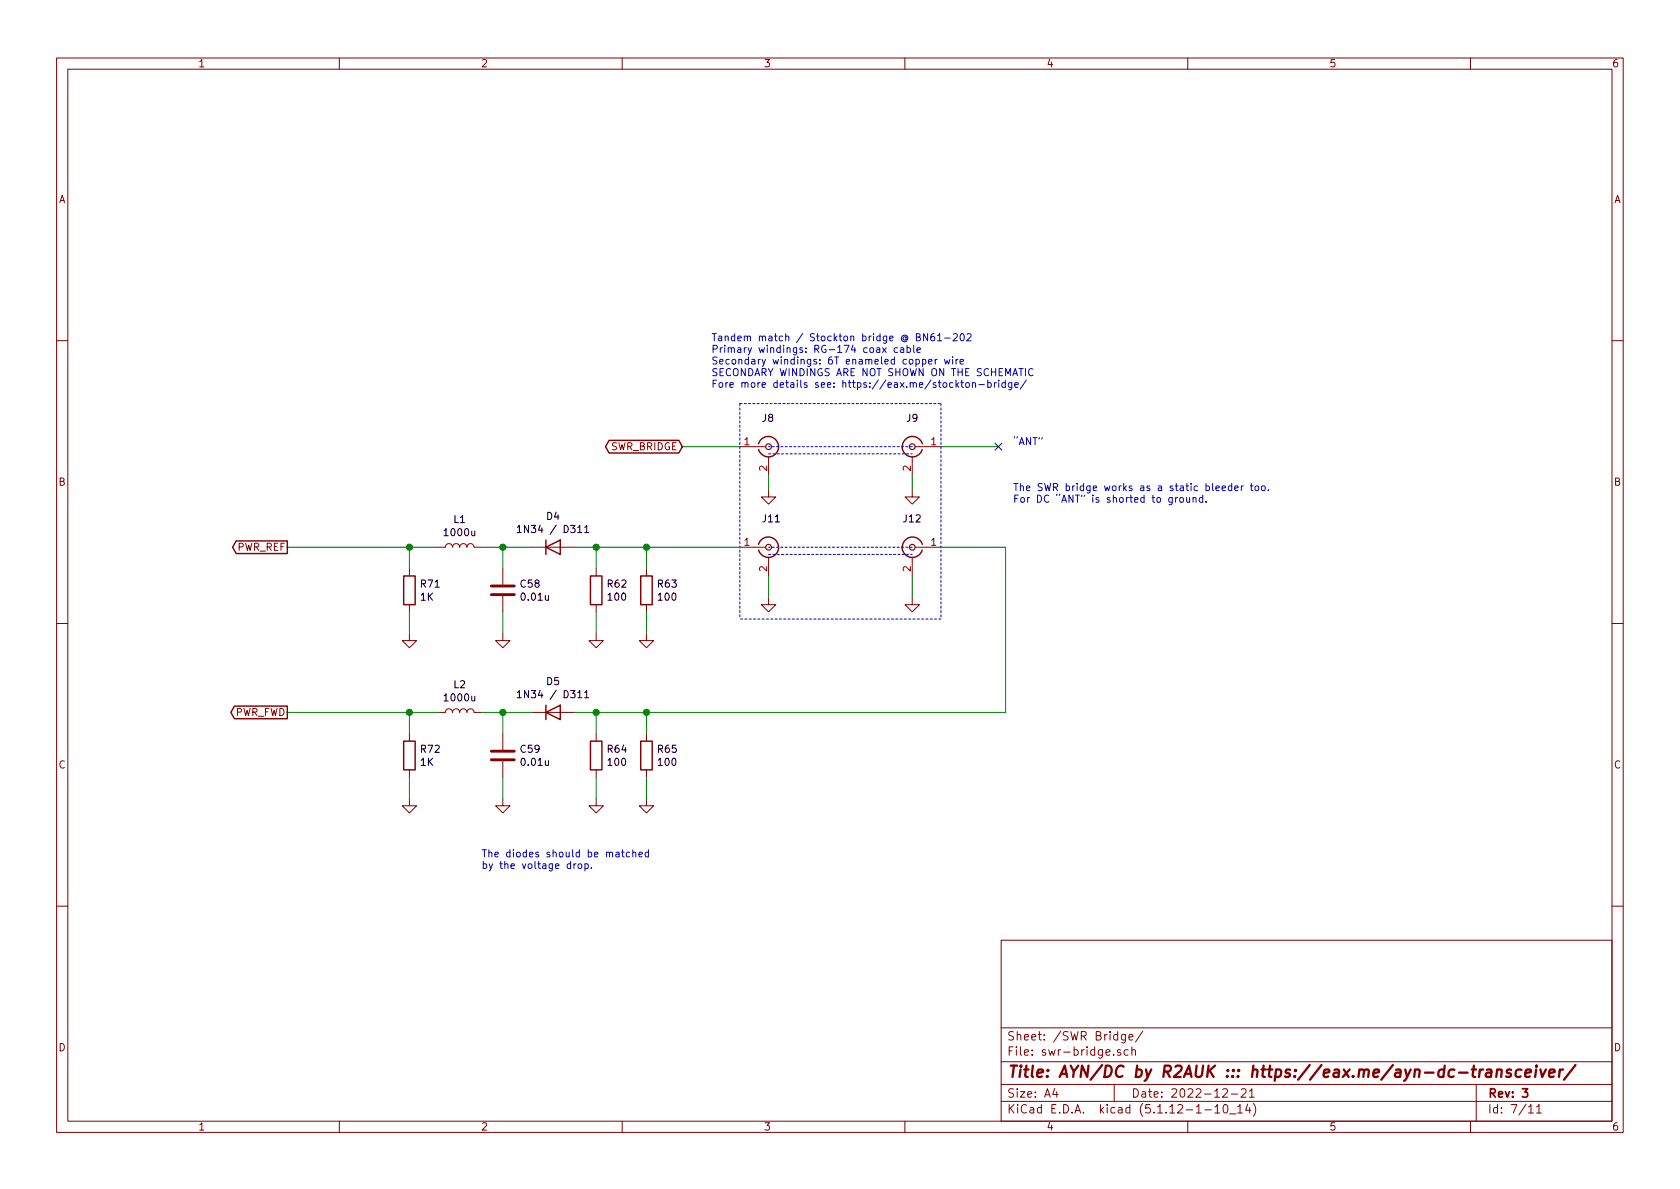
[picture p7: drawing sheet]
EESchema Schematic File Version 4
EELAYER 30 0
EELAYER END
$Descr A4 11693 8268
encoding utf-8
Sheet 7 11
Title "AYN/DC by R2AUK ::: https://eax.me/ayn-dc-transceiver/"
Date "2022-12-21"
Rev "3"
Comp ""
Comment1 ""
Comment2 ""
Comment3 ""
Comment4 ""
$EndDescr
Text Notes 7050 3100 0    50   ~ 0
“ANT”
Text GLabel 4750 3100 0    50   BiDi ~ 0
SWR_BRIDGE
Text Notes 7050 3500 0    50   ~ 0
The SWR bridge works as a static bleeder too.\nFor DC “ANT” is shorted to ground.
$Comp
L Connector:Conn_Coaxial J9
U 1 1
P 6350 3100
F 0 "J9" H 6350 3300 50  0000 C CNN
F 1 "Conn_Coaxial" H 6450 2984 50  0001 L CNN
F 2 "Connector_PinSocket_2.54mm:PinSocket_1x02_P2.54mm_Vertical" H 6350 3100 50  0001 C CNN
F 3 " ~" H 6350 3100 50  0001 C CNN
	1    6350 3100
	-1   0    0    -1  
$EndComp
$Comp
L Connector:Conn_Coaxial J8
U 1 1
P 5350 3100
F 0 "J8" H 5300 3300 50  0000 L CNN
F 1 "Conn_Coaxial" H 5450 2984 50  0001 L CNN
F 2 "Connector_PinSocket_2.54mm:PinSocket_1x02_P2.54mm_Vertical" H 5350 3100 50  0001 C CNN
F 3 " ~" H 5350 3100 50  0001 C CNN
	1    5350 3100
	1    0    0    -1  
$EndComp
$Comp
L Connector:Conn_Coaxial J12
U 1 1
P 6350 3800
F 0 "J12" H 6350 4000 50  0000 C CNN
F 1 "Conn_Coaxial" H 6450 3684 50  0001 L CNN
F 2 "Connector_PinSocket_2.54mm:PinSocket_1x02_P2.54mm_Vertical" H 6350 3800 50  0001 C CNN
F 3 " ~" H 6350 3800 50  0001 C CNN
	1    6350 3800
	-1   0    0    -1  
$EndComp
$Comp
L Connector:Conn_Coaxial J11
U 1 1
P 5350 3800
F 0 "J11" H 5300 4000 50  0000 L CNN
F 1 "Conn_Coaxial" H 5450 3684 50  0001 L CNN
F 2 "Connector_PinSocket_2.54mm:PinSocket_1x02_P2.54mm_Vertical" H 5350 3800 50  0001 C CNN
F 3 " ~" H 5350 3800 50  0001 C CNN
	1    5350 3800
	1    0    0    -1  
$EndComp
Wire Notes Line
	6350 3100 5350 3100
Wire Notes Line
	5350 3150 6350 3150
$Comp
L power:GND #PWR?
U 1 1
P 5350 3400
AR Path="/63B284D6" Ref="#PWR?"  Part="1" 
AR Path="/639CF678/63B284D6" Ref="#PWR0100"  Part="1" 
F 0 "#PWR0100" H 5350 3150 50  0001 C CNN
F 1 "GND" H 5355 3227 50  0001 C CNN
F 2 "" H 5350 3400 50  0001 C CNN
F 3 "" H 5350 3400 50  0001 C CNN
	1    5350 3400
	1    0    0    -1  
$EndComp
$Comp
L power:GND #PWR?
U 1 1
P 6350 4150
AR Path="/63B28B93" Ref="#PWR?"  Part="1" 
AR Path="/639CF678/63B28B93" Ref="#PWR0102"  Part="1" 
F 0 "#PWR0102" H 6350 3900 50  0001 C CNN
F 1 "GND" H 6355 3977 50  0001 C CNN
F 2 "" H 6350 4150 50  0001 C CNN
F 3 "" H 6350 4150 50  0001 C CNN
	1    6350 4150
	1    0    0    -1  
$EndComp
Wire Wire Line
	5350 3400 5350 3300
Wire Wire Line
	6550 3100 6950 3100
Wire Wire Line
	4750 3100 5150 3100
Text Notes 4950 2700 0    50   ~ 0
Tandem match / Stockton bridge @ BN61-202\nPrimary windings: RG-174 coax cable\nSecondary windings: 6T enameled copper wire\nSECONDARY WINDINGS ARE NOT SHOWN ON THE SCHEMATIC\nFore more details see: https://eax.me/stockton-bridge/
Wire Wire Line
	6550 3800 7000 3800
Wire Wire Line
	7000 3800 7000 4950
$Comp
L Device:R R?
U 1 1
P 4500 4100
AR Path="/6376AB9B/63B326F4" Ref="R?"  Part="1" 
AR Path="/638B3032/63B326F4" Ref="R?"  Part="1" 
AR Path="/63A3545E/63B326F4" Ref="R?"  Part="1" 
AR Path="/63701EE5/63B326F4" Ref="R?"  Part="1" 
AR Path="/639CF678/63B326F4" Ref="R63"  Part="1" 
F 0 "R63" H 4570 4146 50  0000 L CNN
F 1 "100" H 4570 4055 50  0000 L CNN
F 2 "Resistor_SMD:R_0805_2012Metric_Pad1.15x1.40mm_HandSolder" V 4430 4100 50  0001 C CNN
F 3 "~" H 4500 4100 50  0001 C CNN
	1    4500 4100
	1    0    0    -1  
$EndComp
$Comp
L power:GND #PWR?
U 1 1
P 4500 4400
AR Path="/63B32EF1" Ref="#PWR?"  Part="1" 
AR Path="/639CF678/63B32EF1" Ref="#PWR0107"  Part="1" 
F 0 "#PWR0107" H 4500 4150 50  0001 C CNN
F 1 "GND" H 4505 4227 50  0001 C CNN
F 2 "" H 4500 4400 50  0001 C CNN
F 3 "" H 4500 4400 50  0001 C CNN
	1    4500 4400
	1    0    0    -1  
$EndComp
$Comp
L Device:R R?
U 1 1
P 4150 4100
AR Path="/6376AB9B/63B3332D" Ref="R?"  Part="1" 
AR Path="/638B3032/63B3332D" Ref="R?"  Part="1" 
AR Path="/63A3545E/63B3332D" Ref="R?"  Part="1" 
AR Path="/63701EE5/63B3332D" Ref="R?"  Part="1" 
AR Path="/639CF678/63B3332D" Ref="R62"  Part="1" 
F 0 "R62" H 4220 4146 50  0000 L CNN
F 1 "100" H 4220 4055 50  0000 L CNN
F 2 "Resistor_SMD:R_0805_2012Metric_Pad1.15x1.40mm_HandSolder" V 4080 4100 50  0001 C CNN
F 3 "~" H 4150 4100 50  0001 C CNN
	1    4150 4100
	1    0    0    -1  
$EndComp
$Comp
L power:GND #PWR?
U 1 1
P 4150 4400
AR Path="/63B338A3" Ref="#PWR?"  Part="1" 
AR Path="/639CF678/63B338A3" Ref="#PWR0106"  Part="1" 
F 0 "#PWR0106" H 4150 4150 50  0001 C CNN
F 1 "GND" H 4155 4227 50  0001 C CNN
F 2 "" H 4150 4400 50  0001 C CNN
F 3 "" H 4150 4400 50  0001 C CNN
	1    4150 4400
	1    0    0    -1  
$EndComp
Wire Wire Line
	4150 4400 4150 4250
Wire Wire Line
	4500 4400 4500 4250
Wire Wire Line
	4500 3950 4500 3800
Wire Wire Line
	4150 3950 4150 3800
Wire Wire Line
	4150 3800 4500 3800
$Comp
L Device:D D4
U 1 1
P 3850 3800
F 0 "D4" H 3850 4017 50  0000 C CNN
F 1 "1N34 / D311" H 3850 3926 50  0000 C CNN
F 2 "Diode_THT:D_DO-41_SOD81_P3.81mm_Vertical_AnodeUp" H 3850 3800 50  0001 C CNN
F 3 "~" H 3850 3800 50  0001 C CNN
	1    3850 3800
	1    0    0    -1  
$EndComp
Wire Wire Line
	4000 3800 4150 3800
Connection ~ 4150 3800
$Comp
L Device:C C?
U 1 1
P 3500 4100
AR Path="/63701EE5/63B393F6" Ref="C?"  Part="1" 
AR Path="/639CF678/63B393F6" Ref="C58"  Part="1" 
F 0 "C58" H 3615 4146 50  0000 L CNN
F 1 "0.01u" H 3615 4055 50  0000 L CNN
F 2 "Capacitor_SMD:C_0805_2012Metric_Pad1.15x1.40mm_HandSolder" H 3538 3950 50  0001 C CNN
F 3 "~" H 3500 4100 50  0001 C CNN
	1    3500 4100
	1    0    0    -1  
$EndComp
$Comp
L power:GND #PWR?
U 1 1
P 3500 4400
AR Path="/63B3973E" Ref="#PWR?"  Part="1" 
AR Path="/639CF678/63B3973E" Ref="#PWR0105"  Part="1" 
F 0 "#PWR0105" H 3500 4150 50  0001 C CNN
F 1 "GND" H 3505 4227 50  0001 C CNN
F 2 "" H 3500 4400 50  0001 C CNN
F 3 "" H 3500 4400 50  0001 C CNN
	1    3500 4400
	1    0    0    -1  
$EndComp
Wire Wire Line
	3500 4400 3500 4250
Wire Wire Line
	3500 3950 3500 3800
Wire Wire Line
	3500 3800 3700 3800
$Comp
L Device:L L1
U 1 1
P 3200 3800
F 0 "L1" V 3390 3800 50  0000 C CNN
F 1 "1000u" V 3299 3800 50  0000 C CNN
F 2 "Inductor_THT:L_Axial_L6.6mm_D2.7mm_P10.16mm_Horizontal_Vishay_IM-2" H 3200 3800 50  0001 C CNN
F 3 "~" H 3200 3800 50  0001 C CNN
	1    3200 3800
	0    -1   -1   0   
$EndComp
$Comp
L power:GND #PWR?
U 1 1
P 2850 4400
AR Path="/63B3D933" Ref="#PWR?"  Part="1" 
AR Path="/639CF678/63B3D933" Ref="#PWR0104"  Part="1" 
F 0 "#PWR0104" H 2850 4150 50  0001 C CNN
F 1 "GND" H 2855 4227 50  0001 C CNN
F 2 "" H 2850 4400 50  0001 C CNN
F 3 "" H 2850 4400 50  0001 C CNN
	1    2850 4400
	1    0    0    -1  
$EndComp
Wire Wire Line
	2850 4400 2850 4250
Wire Wire Line
	3350 3800 3500 3800
Connection ~ 3500 3800
Text Notes 3350 6050 0    50   ~ 0
The diodes should be matched\nby the voltage drop.
Text GLabel 2000 3800 0    50   Output ~ 0
PWR_REF
$Comp
L Device:R R?
U 1 1
P 4500 5250
AR Path="/6376AB9B/63B4F98B" Ref="R?"  Part="1" 
AR Path="/638B3032/63B4F98B" Ref="R?"  Part="1" 
AR Path="/63A3545E/63B4F98B" Ref="R?"  Part="1" 
AR Path="/63701EE5/63B4F98B" Ref="R?"  Part="1" 
AR Path="/639CF678/63B4F98B" Ref="R65"  Part="1" 
F 0 "R65" H 4570 5296 50  0000 L CNN
F 1 "100" H 4570 5205 50  0000 L CNN
F 2 "Resistor_SMD:R_0805_2012Metric_Pad1.15x1.40mm_HandSolder" V 4430 5250 50  0001 C CNN
F 3 "~" H 4500 5250 50  0001 C CNN
	1    4500 5250
	1    0    0    -1  
$EndComp
$Comp
L power:GND #PWR?
U 1 1
P 4500 5550
AR Path="/63B4F995" Ref="#PWR?"  Part="1" 
AR Path="/639CF678/63B4F995" Ref="#PWR0111"  Part="1" 
F 0 "#PWR0111" H 4500 5300 50  0001 C CNN
F 1 "GND" H 4505 5377 50  0001 C CNN
F 2 "" H 4500 5550 50  0001 C CNN
F 3 "" H 4500 5550 50  0001 C CNN
	1    4500 5550
	1    0    0    -1  
$EndComp
$Comp
L Device:R R?
U 1 1
P 4150 5250
AR Path="/6376AB9B/63B4F99F" Ref="R?"  Part="1" 
AR Path="/638B3032/63B4F99F" Ref="R?"  Part="1" 
AR Path="/63A3545E/63B4F99F" Ref="R?"  Part="1" 
AR Path="/63701EE5/63B4F99F" Ref="R?"  Part="1" 
AR Path="/639CF678/63B4F99F" Ref="R64"  Part="1" 
F 0 "R64" H 4220 5296 50  0000 L CNN
F 1 "100" H 4220 5205 50  0000 L CNN
F 2 "Resistor_SMD:R_0805_2012Metric_Pad1.15x1.40mm_HandSolder" V 4080 5250 50  0001 C CNN
F 3 "~" H 4150 5250 50  0001 C CNN
	1    4150 5250
	1    0    0    -1  
$EndComp
$Comp
L power:GND #PWR?
U 1 1
P 4150 5550
AR Path="/63B4F9A9" Ref="#PWR?"  Part="1" 
AR Path="/639CF678/63B4F9A9" Ref="#PWR0110"  Part="1" 
F 0 "#PWR0110" H 4150 5300 50  0001 C CNN
F 1 "GND" H 4155 5377 50  0001 C CNN
F 2 "" H 4150 5550 50  0001 C CNN
F 3 "" H 4150 5550 50  0001 C CNN
	1    4150 5550
	1    0    0    -1  
$EndComp
Wire Wire Line
	4150 5550 4150 5400
Wire Wire Line
	4500 5550 4500 5400
Wire Wire Line
	4500 5100 4500 4950
Wire Wire Line
	4150 5100 4150 4950
Wire Wire Line
	4150 4950 4500 4950
$Comp
L Device:D D5
U 1 1
P 3850 4950
F 0 "D5" H 3850 5167 50  0000 C CNN
F 1 "1N34 / D311" H 3850 5076 50  0000 C CNN
F 2 "Diode_THT:D_DO-41_SOD81_P3.81mm_Vertical_AnodeUp" H 3850 4950 50  0001 C CNN
F 3 "~" H 3850 4950 50  0001 C CNN
	1    3850 4950
	1    0    0    -1  
$EndComp
Wire Wire Line
	4000 4950 4150 4950
Connection ~ 4150 4950
$Comp
L Device:C C?
U 1 1
P 3500 5250
AR Path="/63701EE5/63B4F9C6" Ref="C?"  Part="1" 
AR Path="/639CF678/63B4F9C6" Ref="C59"  Part="1" 
F 0 "C59" H 3615 5296 50  0000 L CNN
F 1 "0.01u" H 3615 5205 50  0000 L CNN
F 2 "Capacitor_SMD:C_0805_2012Metric_Pad1.15x1.40mm_HandSolder" H 3538 5100 50  0001 C CNN
F 3 "~" H 3500 5250 50  0001 C CNN
	1    3500 5250
	1    0    0    -1  
$EndComp
$Comp
L power:GND #PWR?
U 1 1
P 3500 5550
AR Path="/63B4F9D0" Ref="#PWR?"  Part="1" 
AR Path="/639CF678/63B4F9D0" Ref="#PWR0109"  Part="1" 
F 0 "#PWR0109" H 3500 5300 50  0001 C CNN
F 1 "GND" H 3505 5377 50  0001 C CNN
F 2 "" H 3500 5550 50  0001 C CNN
F 3 "" H 3500 5550 50  0001 C CNN
	1    3500 5550
	1    0    0    -1  
$EndComp
Wire Wire Line
	3500 5550 3500 5400
Wire Wire Line
	3500 5100 3500 4950
Wire Wire Line
	3500 4950 3700 4950
$Comp
L Device:L L2
U 1 1
P 3200 4950
F 0 "L2" V 3390 4950 50  0000 C CNN
F 1 "1000u" V 3299 4950 50  0000 C CNN
F 2 "Inductor_THT:L_Axial_L6.6mm_D2.7mm_P10.16mm_Horizontal_Vishay_IM-2" H 3200 4950 50  0001 C CNN
F 3 "~" H 3200 4950 50  0001 C CNN
	1    3200 4950
	0    -1   -1   0   
$EndComp
$Comp
L power:GND #PWR?
U 1 1
P 2850 5550
AR Path="/63B4F9E7" Ref="#PWR?"  Part="1" 
AR Path="/639CF678/63B4F9E7" Ref="#PWR0108"  Part="1" 
F 0 "#PWR0108" H 2850 5300 50  0001 C CNN
F 1 "GND" H 2855 5377 50  0001 C CNN
F 2 "" H 2850 5550 50  0001 C CNN
F 3 "" H 2850 5550 50  0001 C CNN
	1    2850 5550
	1    0    0    -1  
$EndComp
Wire Wire Line
	2850 5550 2850 5400
Wire Wire Line
	3350 4950 3500 4950
Connection ~ 3500 4950
Text GLabel 2000 4950 0    50   Output ~ 0
PWR_FWD
Wire Wire Line
	4500 4950 7000 4950
Connection ~ 4500 4950
NoConn ~ 6950 3100
$Comp
L power:GND #PWR?
U 1 1
P 5350 4150
AR Path="/63DC4380" Ref="#PWR?"  Part="1" 
AR Path="/639CF678/63DC4380" Ref="#PWR0101"  Part="1" 
F 0 "#PWR0101" H 5350 3900 50  0001 C CNN
F 1 "GND" H 5355 3977 50  0001 C CNN
F 2 "" H 5350 4150 50  0001 C CNN
F 3 "" H 5350 4150 50  0001 C CNN
	1    5350 4150
	1    0    0    -1  
$EndComp
Wire Wire Line
	5350 4150 5350 4000
$Comp
L power:GND #PWR?
U 1 1
P 6350 3400
AR Path="/63DC4F56" Ref="#PWR?"  Part="1" 
AR Path="/639CF678/63DC4F56" Ref="#PWR0103"  Part="1" 
F 0 "#PWR0103" H 6350 3150 50  0001 C CNN
F 1 "GND" H 6355 3227 50  0001 C CNN
F 2 "" H 6350 3400 50  0001 C CNN
F 3 "" H 6350 3400 50  0001 C CNN
	1    6350 3400
	1    0    0    -1  
$EndComp
Wire Wire Line
	6350 3400 6350 3300
Wire Wire Line
	6350 4000 6350 4150
Wire Notes Line
	5150 2800 6550 2800
Wire Notes Line
	6550 2800 6550 4300
Wire Notes Line
	6550 4300 5150 4300
Wire Notes Line
	5150 2800 5150 4300
Wire Notes Line
	6350 3800 5350 3800
Wire Notes Line
	5350 3850 6350 3850
Wire Wire Line
	5150 3800 4500 3800
Connection ~ 4500 3800
Wire Wire Line
	2000 3800 2850 3800
Wire Wire Line
	2000 4950 2850 4950
$Comp
L Device:R R?
U 1 1
P 2850 5250
AR Path="/6376AB9B/638EB54B" Ref="R?"  Part="1" 
AR Path="/638B3032/638EB54B" Ref="R?"  Part="1" 
AR Path="/63A3545E/638EB54B" Ref="R?"  Part="1" 
AR Path="/63701EE5/638EB54B" Ref="R?"  Part="1" 
AR Path="/639CF678/638EB54B" Ref="R72"  Part="1" 
F 0 "R72" H 2920 5296 50  0000 L CNN
F 1 "1K" H 2920 5205 50  0000 L CNN
F 2 "Resistor_SMD:R_0805_2012Metric_Pad1.15x1.40mm_HandSolder" V 2780 5250 50  0001 C CNN
F 3 "~" H 2850 5250 50  0001 C CNN
	1    2850 5250
	1    0    0    -1  
$EndComp
$Comp
L Device:R R?
U 1 1
P 2850 4100
AR Path="/6376AB9B/638EBAB9" Ref="R?"  Part="1" 
AR Path="/638B3032/638EBAB9" Ref="R?"  Part="1" 
AR Path="/63A3545E/638EBAB9" Ref="R?"  Part="1" 
AR Path="/63701EE5/638EBAB9" Ref="R?"  Part="1" 
AR Path="/639CF678/638EBAB9" Ref="R71"  Part="1" 
F 0 "R71" H 2920 4146 50  0000 L CNN
F 1 "1K" H 2920 4055 50  0000 L CNN
F 2 "Resistor_SMD:R_0805_2012Metric_Pad1.15x1.40mm_HandSolder" V 2780 4100 50  0001 C CNN
F 3 "~" H 2850 4100 50  0001 C CNN
	1    2850 4100
	1    0    0    -1  
$EndComp
Wire Wire Line
	2850 3950 2850 3800
Connection ~ 2850 3800
Wire Wire Line
	2850 3800 3050 3800
Wire Wire Line
	2850 5100 2850 4950
Connection ~ 2850 4950
Wire Wire Line
	2850 4950 3050 4950
$EndSCHEMATC
